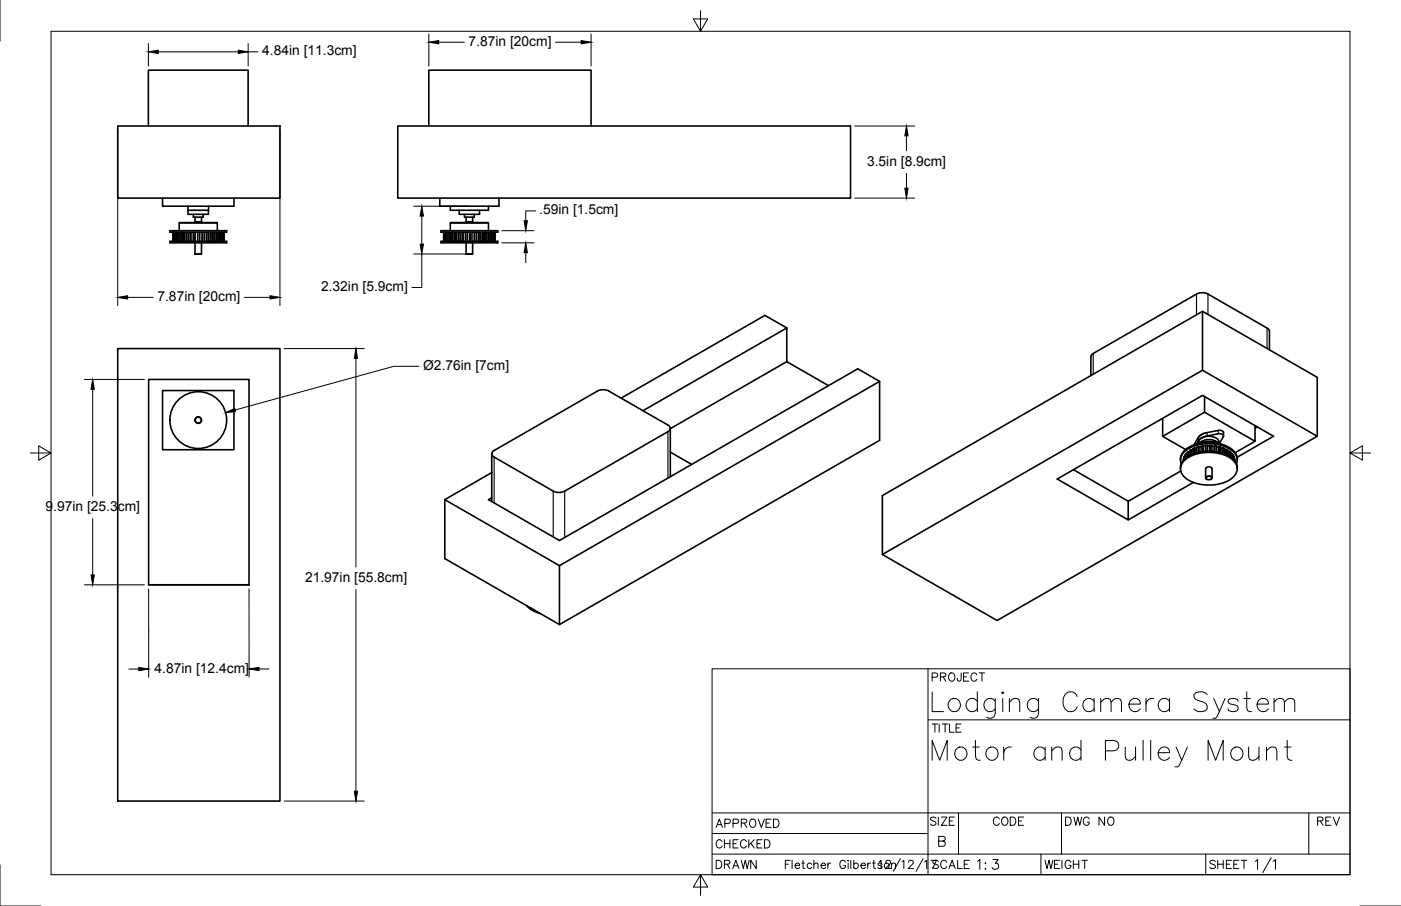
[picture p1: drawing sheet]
<svg xmlns="http://www.w3.org/2000/svg" width="432mm" height="279mm" viewBox="0 0 432 279" stroke-linecap="round" stroke-linejoin="round" font-family="sans-serif">
<!-- layer: Visible -->
<g fill="none" stroke="#000" stroke-width=".5">
<path d="M36.3 38.9h50v22.2h-50zM45.7 38.9v-17.3h30.8v17.3M122.6 38.9h139.5v22.2h-139.5zM132.2 38.9v-17.3h50v17.3M50.1 61.1v2.5h22v-2.5M52.4 74.4h17.5v.5h-17.5zM52.4 71.1h17.5v.5h-17.5zM53.3 71.6v2.8M53.4 71.6v2.8M53.6 71.6v2.8M53.8 71.6v2.8M54.1 71.6v2.8"/>
<path d="M54.4 71.6v2.8M54.7 71.6v2.8M54.9 71.6v2.8M55.2 68.8h11.8M55.2 71.6v2.8M55.5 71.6v2.8M55.8 71.6v2.8M56.3 71.6v2.8M56.5 71.6v2.8M56.9 71.6v2.8M57.4 71.6v2.8M57.6 71.6v2.8"/>
<path d="M57.9 64.8h6.4M57.9 63.6l.1 2.5h6.2l.1-2.5M58.2 71.6v2.8M58.7 71.6v2.8M58.8 71.6v2.8M59.6 71.6v2.8M59.6 66.1v.9h3v-.9M60.1 78.3h2M60.1 67v1.4h2v-1.4M60.1 74.9v3.4M60.1 71.6v2.8M60.2 71.6v2.8"/>
<path d="M60.2 68.4v.2M61 71.6v2.8M61.5 71.6v2.8M62 68.4v.2M62.1 74.9v3.4h-2M62.3 71.6v2.8M62.9 71.6v2.8M63.6 71.6v2.8M63.8 71.6v2.8M64.3 71.6v2.8M64.8 71.6v2.8M65 71.6v2.8"/>
<path d="M65.6 71.6v2.8M65.9 71.6v2.8M66.2 71.6v2.8M66.7 71.6v2.8M66.9 71.6v2.8M67 68.8l-11.6-.2-.2 2.5M67 68.8v2.3M67.2 71.6v2.8M67.6 71.6v2.8M67.7 71.6v2.8M68.1 71.6v2.8M68.3 71.6v2.8"/>
<path d="M68.7 71.6v2.8M68.8 71.6v2.8M69 71.6v2.8M69.1 71.6v2.8M135.5 61.1v2.5h18.3v-2.5M135.9 74.4h17.5v.5h-17.5zM135.9 71.1h17.5v.5h-17.5zM136.8 71.6v2.8M136.9 71.6v2.8M137.2 71.6v2.8M137.4 71.6v2.8M137.8 71.6v2.8"/>
<path d="M138.1 71.6v2.8M138.4 71.6v2.8M138.6 71.6v2.8M138.8 68.8h11.7M138.8 63.6v1.2h11.7v-1.2M139 71.6v2.8M139.3 71.6v2.8M139.6 71.6v2.8M140 71.6v2.8M140.3 71.6v2.8M140.7 71.6v2.8M141.3 71.6v2.8"/>
<path d="M141.5 71.6v2.8M141.5 64.8v1.3h6.3v-1.3M142 71.6v2.8M142.6 71.6v2.8M142.7 71.6v2.8M143.2 66.1v.9h3v-.9M143.4 71.6v2.8M143.7 78.3h2M143.7 67v1.4h2v-1.4M143.7 74.9v3.4M143.8 68.4v.2M144 71.6v2.8"/>
<path d="M144.1 71.6v2.8M144.9 71.6v2.8M145.5 71.6v2.8M145.5 68.4v.2M145.7 74.9v3.4h-2M146.2 71.6v2.8M146.3 71.6v2.8M146.9 71.6v2.8M147.5 71.6v2.8M147.7 71.6v2.8M148.2 71.6v2.8M148.7 71.6v2.8"/>
<path d="M148.9 71.6v2.8M149.4 71.6v2.8M149.7 71.6v2.8M150.1 71.6v2.8M150.5 71.6v2.8M150.5 68.8l-11.6-.2-.1 2.5M150.5 68.8v2.3M150.7 71.6v2.8M151 71.6v2.8M151.3 71.6v2.8M151.4 71.6v2.8M151.8 71.6v2.8"/>
<path d="M152 71.6v2.8M152.3 71.6v2.8M152.4 71.6v2.8M152.5 71.6v2.8M370.6 96v18.2M36.3 107.5h50v139.5h-50zM45.8 117h31v63.4h-31zM242.5 101.1v10.4l-35.9 20.7M242.5 101.1l-44.3 25.6M242.5 111.5l12.9 7.4M242.5 101.1l-6.7-3.8-44.4 25.5M271.1 117.6l-98.7 56.8"/>
<path d="M336.2 110v5.8M391.3 107.9v-5.7l-.5-.8-18.5-10.7-1.7-.4-1.8 .4-31.9 18.3-.5 .5-.2 .5M50.1 120.4h22v18.3h-22zM151.6 139.9v14.8M152.3 138.9a1.08 1.08 0 0 0-.7 1 1.08 1.08 0 0 0 .7 1.1M187.7 120.6l18.2 10.5a1.08 1.08 0 0 1 .7 1 1.08 1.08 0 0 1-.7 1l-31.9 18.4-1.1 .3h-1.3l-1.1-.3-18.2-10.5M187.7 120.6l-1.8-.4-1.8 .4-31.8 18.3M206.6 132.1v14.9M206.6 139.4l6.6 3.8M358.3 134.6l7.1 4M365.5 140v1.2M365.5 140h.2"/>
<path d="M365.5 140l-.2 .3M365.9 139.6v1.3M365.9 139.9l-.1 .1M366.2 139.3v1.4M366.2 139.3l.2 .1M366.2 139.3l-.3 .3M366.4 139.4v1.2M366.7 139.2l-.3 .2M367.1 138.7v1.5M367.1 138.7l.2 .1M367.1 138.7l-.4 .2v1.5M367.3 138.8v1.4"/>
<path d="M367.7 138.4v1.6M367.7 138.6l-.4 .2M368.1 137v.2M368.2 138.1l-.5 .2M368.3 139.8l-.1-1.7v1.7M368.9 136.9a9.4 9.4 0 0 1 7.4 0M368.9 137.9v1.7M368.9 138.1l-.5 .2M369.4 137.8v1.7M369.4 137.8l.1 .1M369.4 137.8l-.5 .1M369.5 136.3v.4"/>
<path d="M369.5 136.3a3.1 3.1 0 0 1 3.8-1.7l1.2 .3a1.71 1.71 0 0 1 1.2 1.4M369.5 137.9v1.5M369.8 136.5a4.4 4.4 0 0 1 5.6 0M370.2 137.8l-.7 .1M370.8 137.5l-.6 .1v1.7M370.8 139.2l-.1-1.7v1.8M371.3 122.3v4.8l15.5 9v-4.8M371.3 127.1l-13 7.5v-5.6M371.4 133.6l-1.3 .5-.5 .5M371.6 137.6l-.8 .1M372 133.4l4.3-.6 .7 .4 .1 1.3M372 133.4l-1.7 .6a5.4 5.4 0 0 0-2.2 3"/>
<path d="M372.1 137.4h-.5l-.1 1.8M372.1 137.6v-.2v1.7M372.1 137.6v1.5M372.2 137.5h.7M373 137.4v1.7zM373 137.4h.5v1.8M373.5 137.6l.8 .1M374.3 139.2v-1.7v1.7M374.4 137.5h.5v1.8M374.9 137.8l.7 .1M375.5 139.4l.2-1.7v1.8M375.7 137.7l.5 .1v1.8"/>
<path d="M375.7 136.3v.4M375.9 136.7l1.1-2a1.05 1.05 0 0 0-1.6-.9l-4.6 1-1.2 .9-.9 1.3M375.9 136.7h-.1M376.2 138.1l.5 .2M376.7 139.7v-1.4l.2-.2v1.7M377 138.1l.4 .2v1.7M377.4 138.6l.4 .2M377.8 138.8v1.3M378.1 138.6l-.3 .2M378.1 138.6v1.6M378.1 138.6l.4 .2v1.7M378.5 139.2l.2 .1"/>
<path d="M379 139.2l-.3 .1v1.3M379 139.2v1.6M379 139.2l.3 .3v1.5M379.3 140h.1M379.7 139.9l-.3 .1M379.7 139.9v1.4M379.7 139.9l.3 .3v1.3M386.8 136.1l-6.1 3.5M387.5 131.7l-.7 .4M406 134.5v-18.1l-35.4-20.4-98.6 56.8v18.2l98.6-56.8 35.4 20.3-98.7 56.9-35.3-20.4M137.1 154.1l35.3 20.3v18.2M151.6 153.5l-1 .6 21.8 12.6 92-53 6.7 3.9v18.2l-98.7 56.8-35.3-20.3v-18.2"/>
<path d="M151.6 145.7l-14.5 8.4M330.8 144.8l16.9 9.8M363.8 144.6a4.9 4.9 0 0 1 4-4.7 13.2 13.2 0 0 1 12.1 1.5 3.7 3.7 0 0 1 1.4 3.2M363.8 141.9a4.9 4.9 0 0 1 4-4.6 13.2 13.2 0 0 1 12.1 1.4 3.7 3.7 0 0 1 1.4 3.2M363.9 145.3l-16.2 9.3M364.1 143a4 4 0 0 1 2.6-4.9 13.2 13.2 0 0 1 13.3 1.1 3.4 3.4 0 0 1 1.1 3.8M364.8 141.5l-.1 .4M364.8 141.5h.1M364.8 142.3a12.4 12.4 0 0 1 15.6 0 3.6 3.6 0 0 1-1.6 5.8 13.3 13.3 0 0 1-13.3-.6 3.4 3.4 0 0 1-.7-5.2zM364.9 141.1v.7M365 140.7l-.1 .4M365.3 140.8l-.3-.1v.9"/>
<path d="M365.3 140.3v1.1M365.7 140v1M367.8 148.8l-20.1 11.5M371.6 144.6v2.8M371.6 144.6a1.15 1.15 0 0 1 2 0v2.8M371.7 147.2a.97 .97 0 0 1 1-.4 .97 .97 0 0 1 .8 .8 .97 .97 0 0 1-1 .4 .97 .97 0 0 1-.8-.8zM371.9 147.8l-.2-.2a.94 .94 0 0 1 .9-.8 .94 .94 0 0 1 .9 .8l-.3 .2M379.4 140v1M380.2 140.7h-.2M380.2 140.7v1M380.3 140.7l.1 1.2M380.4 141.5h.1"/>
<path d="M380.5 141.5v.5M380.5 141.5v.6M381.3 141l11.2-6.5-21.9-12.6-44.8 25.8 21.9 12.6v-5.7M45.8 180.3h31M162.3 186.8l2.1 1.6 2.2 .8M163.4 187.4l1.4 .8"/>
<circle cx="61.1" cy="129.6" r="1"/>
<circle cx="61.1" cy="129.6" r=".94"/>
<circle cx="61.1" cy="129.6" r="8.8"/>
</g>
<!-- layer: Visible Narrow -->
<path d="M368.8 90.7v6.4M372.3 90.7v6.3M336.9 109v6.4M390.5 101.2v6.3M205.9 133.1v14.3M368.1 137v.2M369.3 135v1M372 133.4v1M375.4 132.8v1M152.3 141v14.1M170.5 151.5v14.1M174 151.5v14.3" fill="none" stroke="#000" stroke-width=".35"/>
<!-- layer: Border -->
<path d="M0 0v12.7M15.7 9.6h400.4v260.1h-400.4zM215.9 3.3v6.3l-2.2-3.8h4.4l-2.2 3.8M9.4 139.7h6.3l-3.8-2.2v4.4l3.8-2.2M416.1 139.7l3.8 2.2v-4.4l-3.8 2.2h6.3M0 266.7v12.7h12.7M215.9 269.7l2.2 3.9h-4.4l2.2-3.9v6.4M419.1 279.4h12.7" fill="none" stroke="#000" stroke-width=".31"/>
<!-- layer: Titleblock -->
<g fill="none" stroke="#000" stroke-width=".31">
<path d="M219.5 206.3h196.6v63.4h-196.6zM286 206.3v63.4M286 222h130.1M219.5 257h66.5M219.5 250.7h196.6M289.3 259.4l1.8-.2 .2-.4-.1-.6-.6-.3h-1.3v3.1h1.3a.8 .8 0 0 0 .8-.8 .8 .8 0 0 0-.8-.8M295.4 250.7v12.7M327.2 250.7v12.7M403.4 250.7v12.7M219.5 263.4h196.6M242 266.5h1M243.5 265.3h-1.5v2.6"/>
<path d="M244.1 265.3v2.6M245.1 266.9h1.3a.7 .7 0 0 0-.6-.8 .7 .7 0 0 0-.7 .8v.2a.74 .74 0 0 0 .5 .7 .74 .74 0 0 0 .8-.3M247.1 266.2h.9M247.5 265.3v2.1l.1 .3 .5 .2M250.2 266.5a.78 .78 0 0 0-1.2-.1 .78 .78 0 0 0 0 1.2 .78 .78 0 0 0 1.2-.1M250.9 266.6l.5-.4 .6 .1 .1 1.6M250.9 265.3v2.6M253.1 266.9h1.3a.7 .7 0 0 0-.6-.8 .7 .7 0 0 0-.7 .8v.2a.74 .74 0 0 0 .5 .7 .74 .74 0 0 0 .8-.3M255.1 266.2v1.7M256.1 266.2a.79 .79 0 0 0-1 .7M260.6 265.9a.9 .9 0 0 0-1-.6 .9 .9 0 0 0-.7 1v.6a.88 .88 0 0 0 .8 1 .88 .88 0 0 0 .9-1h-.6M261.4 265.3v.2z"/>
<path d="M261.4 266.2v1.7M262.2 265.3v2.6M263.1 266.5a.78 .78 0 0 1 1.2-.1 .78 .78 0 0 1 0 1.2 .78 .78 0 0 1-1.2-.1M263.1 265.3v2.6M265.4 266.9h1.3a.7 .7 0 0 0-.7-.8 .7 .7 0 0 0-.6 .8v.2a.74 .74 0 0 0 .5 .7 .74 .74 0 0 0 .8-.3M267.4 266.2v1.7M268.4 266.2a.79 .79 0 0 0-1 .7M268.9 266.2h.9M269.3 265.3v2.1l.1 .3 .5 .2M271 265.8l.6-.5v2.6M271.8 266.5a.72 .72 0 0 0-1.2 0l.1 .3 1 .3 .1 .4a.7 .7 0 0 1-.6 .4 .7 .7 0 0 1-.6-.4M273 265.9l.5-.6 .8 .2a.78 .78 0 0 1-.2 1.1l-1.2 1.3h1.7"/>
<path d="M274.7 266.6l.6-.4 .6 .1 .1 1.6M274.7 266.2v1.7M277.5 264.8l-2.2 3.9M278 265.8l.6-.5v2.6M280 265.9l.5-.6 .7 .1 .3 .4-.4 .8-1.2 1.3h1.7M284.5 264.8l-2.2 3.9M386.9 265.6l.7-.6v3.1M391.8 264.5l-2.6 4.6M392.4 265.6l.7-.6v3.1"/>
<circle cx="273.3" cy="267" r=".82"/>
</g>
<!-- layer: Dimensions -->
<g fill="none" stroke="#000" stroke-width=".31">
<path d="M45.7 13.4v7M48.8 16h24.6M76.5 13.4v7M76.5 16h3M132.2 10.5v9.9M135.2 13h7.9M171.2 13h7.9M182.2 10.5v9.9M263.4 38.9h18.5M36.3 40.1v54.2M86.3 40.1v54.2M279.4 41.9v4.6"/>
<path d="M279.4 53.4v4.6M127.5 78.3h16.9M127.5 63.6h16.9M130 78.3v10.4h-3M130 66.6v8.7M154.7 74.9h9.9M154.7 71.1h9.9M162 77.9v3.1M165.1 65h-3.1v3.1M263.4 61.1h18.5M39.3 91.7h7.9M75.3 91.7h7.9"/>
<path d="M26 117h18.5M87.6 107.5h24.6M109.7 110.5v64.4M129.1 113h-7.7l-48.9 13.4M28.6 120.1v32.9M28.6 159.9v17.4M26 180.4h18.5M45.8 181.6v27.3M76.8 181.6v27.2M109.7 181.8v62.2M39.7 206.3h3.1M79.8 206.3h3.1"/>
<path d="M87.6 247h24.6"/>
</g>
<g fill="#000" stroke="#000" stroke-width=".31">
<path d="M45.7 16l3.1-.5v1zM73.4 15.5l3.1 .5-3.1 .5zM132.2 13l3-.5v1zM179.1 12.5l3.1 .5-3.1 .5zM278.9 58h1l-.5 3.1zM279.4 38.9l.5 3h-1zM130 63.6l.5 3h-1zM129.5 75.3h1l-.5 3zM162 74.9l.6 3h-1.1zM161.5 68.1h1.1l-.6 3zM36.3 91.7l3-.5v1zM83.2 91.2l3.1 .5-3.1 .5z"/>
<path d="M109.7 107.5l.5 3h-1zM28.6 117l.5 3.1h-1zM69.5 127.2l2.9-1.2 .2 .9zM28.1 177.3h1l-.5 3.1zM42.8 205.8l3 .5-3 .5zM76.8 206.3l3-.5v1zM109.2 244h1l-.5 3z"/>
</g>
<g font-size="12.8">
<text x="286.1" y="222.6">Lodging Camera System</text>
<text x="286.1" y="237.8">Motor and Pulley Mount</text>
</g>
<text font-size="6.2" x="299.9" y="269.2">1:3</text>
<g font-size="5.7">
<text x="286.1" y="211.3">PROJECT</text>
<text x="219.4" y="256.5">APPROVED</text>
<text x="285.4" y="255.8">SIZE</text>
<text x="304.8" y="255.8">CODE</text>
<text x="327" y="255.8">DWG NO</text>
<text x="404.6" y="255.8">REV</text>
<text x="219.4" y="262.8">CHECKED</text>
<text x="219.4" y="269.2">DRAWN</text>
<text x="286.1" y="269.2">SCALE</text>
<text x="320.7" y="269.2">WEIGHT</text>
<text x="371.5" y="269.2">SHEET</text>
</g>
<g font-size="4.3">
<text x="80.8" y="17.1">4.84in [11.3cm]</text>
<text x="144.4" y="14.1">7.87in [20cm]</text>
<text x="267.2" y="51.1">3.5in [8.9cm]</text>
<text x="166.2" y="66.1">.59in [1.5cm]</text>
<text x="99" y="89.8">2.32in [5.9cm]</text>
<text x="48.5" y="92.8">7.87in [20cm]</text>
<text x="130.4" y="114.1">Ø2.76in [7cm]</text>
<text x="14.1" y="157.6">9.97in [25.3cm]</text>
<text x="94" y="179.4">21.97in [55.8cm]</text>
<text x="47.7" y="207.4">4.87in [12.4cm]</text>
</g>
</svg>
